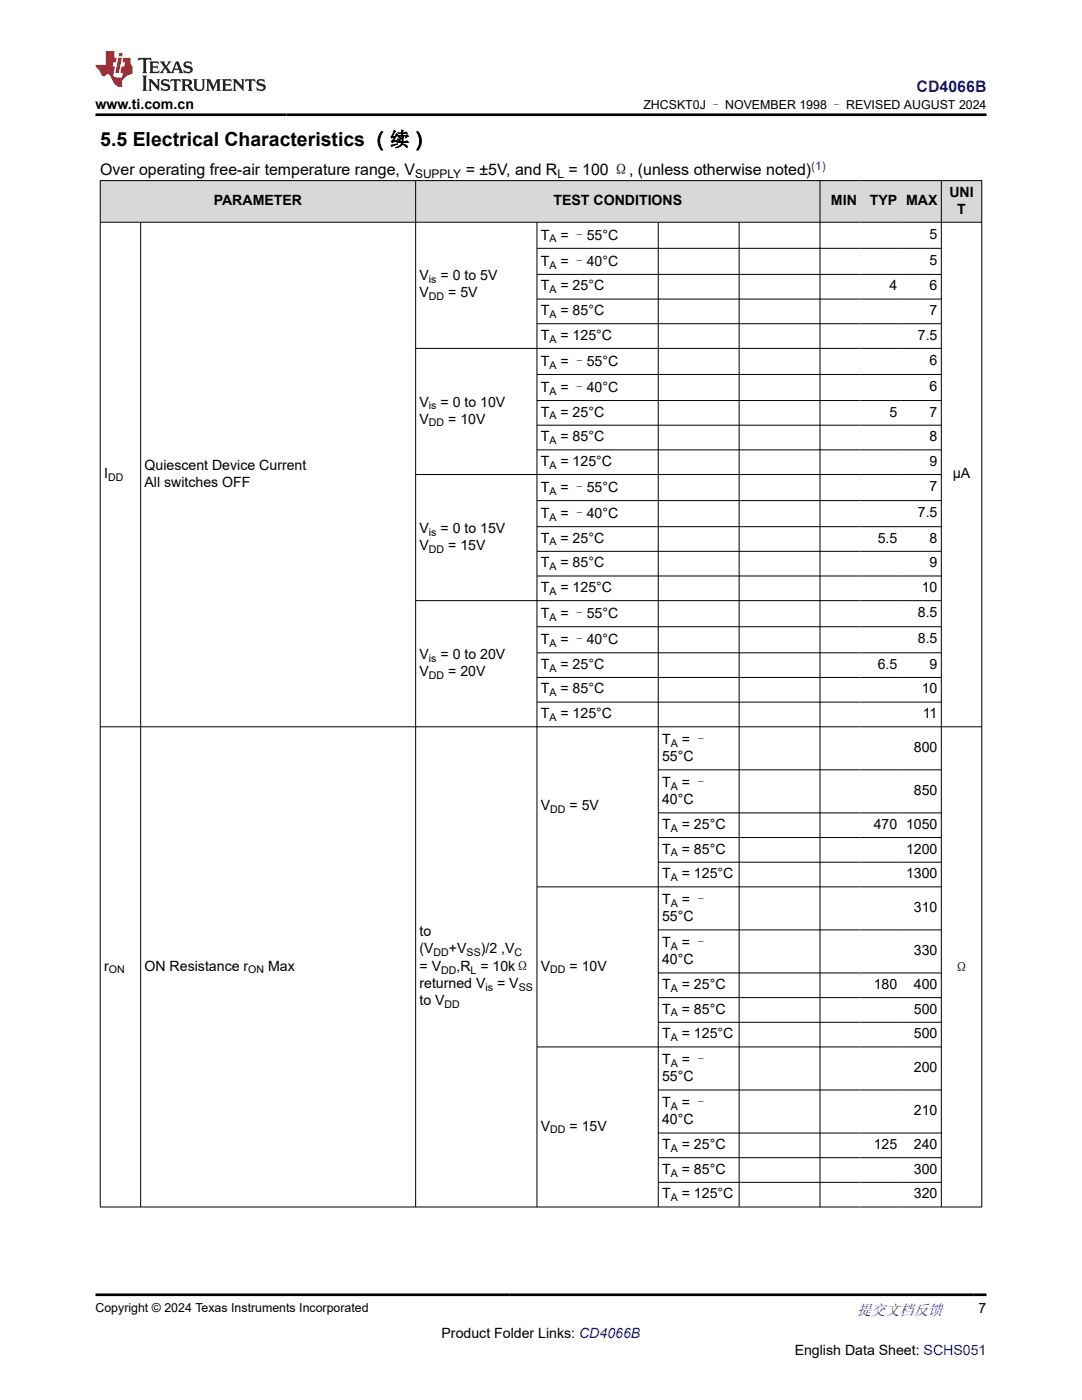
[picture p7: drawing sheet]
<svg xmlns="http://www.w3.org/2000/svg" width="216mm" height="279mm" viewBox="0 0 216 279" stroke-linecap="round" stroke-linejoin="round" font-family="sans-serif">
<g fill="#d8d8d8">
<path d="M20 36h175.9v8.4h-175.9z" fill-rule="evenodd"/>
<path d="M20.1 36.1h62.8v8.2h-62.8z" fill-rule="evenodd"/>
<path d="M83 36.1h80.6v8.2h-80.6z" fill-rule="evenodd"/>
<path d="M163.7 36.1h8v8.2h-8z" fill-rule="evenodd"/>
<path d="M171.7 36.1h8.1v8.2h-8.1z" fill-rule="evenodd"/>
<path d="M179.8 36.1h8v8.2h-8z" fill-rule="evenodd"/>
<path d="M187.9 36.1h7.9v8.2h-7.9z" fill-rule="evenodd"/>
</g>
<g fill="none" stroke="#000" stroke-width=".2">
<path d="M19.9 36h176.1M20 36v204.9M82.9 36v204.9M163.6 36v204.9M187.8 36v204.9M195.9 36v204.9M19.9 44.4h176.1M28.1 44.4v196.5M107.1 44.4v196.5M107.1 49.6h80.8M107.1 54.8h80.8M107.1 59.7h80.8"/>
<path d="M131.3 44.4v196.5M147.5 44.4v196.5M82.9 69.5h105M107.1 64.6h80.8M107.1 74.7h80.8M107.1 79.9h80.8M82.9 94.7h105M107.1 84.9h80.8M107.1 89.8h80.8M107.1 99.9h80.8M82.9 119.9h105M107.1 105.1h80.8"/>
<path d="M107.1 110h80.8M107.1 115h80.8M107.1 125.1h80.8M107.1 130.3h80.8M107.1 135.2h80.8M19.9 145h176.1M107.1 140.1h80.8M131.3 153.6h56.6M107.1 177h80.8M131.3 162.2h56.6M131.3 167.1h56.6M131.3 172.1h56.6"/>
<path d="M131.3 185.6h56.6M131.3 194.2h56.6M131.3 199.1h56.6M107.1 208.9h80.8M131.3 204h56.6M131.3 217.5h56.6M131.3 226.1h56.6M131.3 231h56.6M131.3 236h56.6M19.9 240.9h176.1"/>
</g>
<path d="M27.7 11.6l-.2 .5 .5-.2h.6v.1v2.2l-.2 .4h1l-.2-.4v-2.2v-.1h.5l.5 .2-.1-.5zM29.8 12.3l.2 .4v1.5l-.2 .4h1.9l.1-.6a1.08 1.08 0 0 1-1.3 .2v-.7h.6l.4 .2v-.7l-.4 .2h-.6v-.5l.2-.2a1 1 0 0 1 1 .3l-.1-.5zM31.8 12.3l1 1.1-1 1.2h.9l-.2-.2 .4-.8 .5 .8-.2 .2h1.6l-.2-.2 .1-.5h1l.1 .5-.1 .2h.9l-.2-.3-.8-2h-.5l-1 2.2-.8-1.1 .9-1.1h-.8l.2 .2-.5 .6-.3-.6 .1-.2zM35.2 12.7l.4 1h-.8zM36.8 12.4a.65 .65 0 0 0-.2 .7 .65 .65 0 0 0 .6 .5l.7 .1 .1 .3a.79 .79 0 0 1-.7 .4 .79 .79 0 0 1-.7-.5l.1 .7 .2-.1a.93 .93 0 0 0 1.1 .1 .93 .93 0 0 0 .4-1 1.46 1.46 0 0 0-1.2-.6l-.1-.3a1.09 1.09 0 0 1 1.2 .2l-.2-.6-.1 .1-.6-.2zM28.4 15.1l.2 .4v2.2l-.2 .4h1l-.2-.4v-2.2l.2-.4zM29.6 15.8l.2 .4v1.5l-.2 .4h.8l-.3-.4v-1.3l1.7 1.8v-2l.2-.4h-.8l.2 .2 .1 1.1-1.2-1.3zM32.3 15.9a.65 .65 0 0 0-.2 .8 .65 .65 0 0 0 .7 .4l.6 .2 .1 .2a.79 .79 0 0 1-.7 .4 .79 .79 0 0 1-.7-.5l.1 .7 .2-.1a.93 .93 0 0 0 1.1 .1 .93 .93 0 0 0 .4-.9 1.46 1.46 0 0 0-1.2-.6l-.1-.4a1.09 1.09 0 0 1 1.2 .2l-.2-.6-.1 .1-.6-.1zM34.1 15.8l-.1 .6a.63 .63 0 0 1 .7-.3l.1 1.6-.3 .4h1l-.2-.4v-1.6a.66 .66 0 0 1 .8 .3l-.1-.6zM36.2 15.8l.2 .4v1.5l-.2 .4h.9l-.2-.2v-.7h.5l.1 .2a.79 .79 0 0 0 1.2 .6l-1-.9a.61 .61 0 0 0 .6-.6 .61 .61 0 0 0-.5-.7zM36.9 16.1h.2a.47 .47 0 0 1 .5 .1 .47 .47 0 0 1 .1 .5l-.2 .1-.6 .1zM38.5 15.8l.2 .2a2.27 2.27 0 0 0 .4 2 1.04 1.04 0 0 0 1.7-.7v-1.3l.2-.2h-.8l.2 .4v1.1a.6 .6 0 0 1-.6 .6 .6 .6 0 0 1-.6-.6v-1.1l.3-.4zM41.1 15.8l.2 .4v1.5l-.2 .4h.7l-.2-.4v-1.4l.9 1.9 .8-1.9v1.4l-.2 .4h1l-.3-.4v-1.5l.3-.4h-.8l-.7 1.5-.7-1.5zM44.3 15.8l.2 .4v1.5l-.2 .4h1.9l.1-.6a1.09 1.09 0 0 1-1.3 .2v-.7h.6l.4 .2v-.6l-.4 .2h-.6v-.6l.2-.1a1.01 1.01 0 0 1 1 .3l-.1-.6zM46.4 15.8l.3 .4v1.5l-.3 .4h.8l-.2-.4v-1.3l1.6 1.8v-2l.2-.4h-.7l.2 .2v1.1l-1.2-1.3zM49 15.8l-.1 .6a.63 .63 0 0 1 .8-.3v1.6l-.3 .4h1l-.2-.4v-1.6a.66 .66 0 0 1 .8 .3l-.1-.6zM51.4 15.9a.65 .65 0 0 0-.2 .8 .65 .65 0 0 0 .6 .4l.6 .2 .2 .2a.79 .79 0 0 1-.8 .4 .79 .79 0 0 1-.6-.5l.1 .7 .2-.1a.93 .93 0 0 0 1 .1 .93 .93 0 0 0 .5-.9 1.46 1.46 0 0 0-1.3-.6l-.1-.4a1.09 1.09 0 0 1 1.3 .2l-.2-.6-.2 .1-.5-.1z" fill="#231f20"/>
<path d="M21.1 10.2v2.8h-2.1l.1 .3 .9 1a.95 .95 0 0 0 .9 .9 .59 .59 0 0 1 .6-.4 .59 .59 0 0 1 .5 .4l.4 .7a1.59 1.59 0 0 0 2.1 1.4 1.61 1.61 0 0 1 1-2.3l1-.3-.1-1.5a1.59 1.59 0 0 1-.4-1.7h-1.4l-.2 .9h.5l-.1 .9h-.5l-.2 1v.2l.4 .1-.2 .9h-.6a.73 .73 0 0 1-1.1-.7l.3-1.5h-.5l.2-.9h.5l.2-.9h-.5v-1.3zM23.6 11.5l-.6 3.1h.7l.6-3.1zM23.8 10.6l-.1 .6h.7l.1-.6z" fill="#ed1c24"/>
<path d="M19 22.9h177.8M19 258.4h177.8" fill="none" stroke="#000" stroke-width=".53"/>
<text font-size="3.9" x="20" y="29.1">5.5 Electrical Characteristics （续）</text>
<text font-size="3.2" fill="#00f" x="182.9" y="18.3">CD4066B</text>
<g font-size="3.2">
<text x="20" y="34.9">Over operating free-air temperature range, V</text>
<text x="92.9" y="34.9">= ±5V, and R = 100 Ω, (unless otherwise noted)</text>
</g>
<text font-size="3" fill="#00f" x="171" y="262.4">提交文档反馈</text>
<g font-size="2.8">
<text x="19" y="21.7">www.ti.com.cn</text>
<text x="42.6" y="40.9">PARAMETER</text>
<text x="110.4" y="40.9">TEST CONDITIONS</text>
<text x="165.8" y="40.9">MIN</text>
<text x="173.6" y="40.9">TYP</text>
<text x="180.8" y="40.9">MAX</text>
<text x="189.4" y="39.2">UNI</text>
<text x="107.9" y="47.8">T</text>
<text x="111.8" y="47.8">= –55°C</text>
<text x="185.5" y="47.7">5</text>
<text x="191" y="42.6">T</text>
<text x="107.9" y="53">T</text>
<text x="111.8" y="53">= –40°C</text>
<text x="185.5" y="52.9">5</text>
<text x="83.7" y="59.4">V</text>
<text x="83.7" y="56">V</text>
<text x="87.9" y="56">= 0 to 5V</text>
<text x="89.4" y="59.4">= 5V</text>
<text x="107.9" y="58">T</text>
<text x="111.8" y="58">= 25°C</text>
<text x="177.5" y="58">4</text>
<text x="185.5" y="58">6</text>
<text x="107.9" y="62.9">T</text>
<text x="111.8" y="62.9">= 85°C</text>
<text x="185.5" y="62.9">7</text>
<text x="107.9" y="67.8">T</text>
<text x="111.8" y="67.8">= 125°C</text>
<text x="183.1" y="67.8">7.5</text>
<text x="107.9" y="73">T</text>
<text x="111.8" y="73">= –55°C</text>
<text x="185.5" y="72.9">6</text>
<text x="83.7" y="81.2">V</text>
<text x="87.9" y="81.2">= 0 to 10V</text>
<text x="107.9" y="78.2">T</text>
<text x="107.9" y="83.1">T</text>
<text x="111.8" y="78.2">= –40°C</text>
<text x="111.8" y="83.1">= 25°C</text>
<text x="177.5" y="83.1">5</text>
<text x="185.5" y="78.1">6</text>
<text x="185.5" y="83.1">7</text>
<text x="83.7" y="84.5">V</text>
<text x="89.4" y="84.5">= 10V</text>
<text x="107.9" y="88">T</text>
<text x="111.8" y="88">= 85°C</text>
<text x="185.5" y="88">8</text>
<text x="20.8" y="95.4">I</text>
<text x="28.8" y="93.7">Quiescent Device Current</text>
<text x="107.9" y="93">T</text>
<text x="111.8" y="93">= 125°C</text>
<text x="185.5" y="93">9</text>
<text x="190.1" y="95.4">µA</text>
<text x="28.8" y="97.1">All switches OFF</text>
<text x="107.9" y="98.2">T</text>
<text x="111.8" y="98.2">= –55°C</text>
<text x="185.5" y="98">7</text>
<text x="83.7" y="106.3">V</text>
<text x="87.9" y="106.3">= 0 to 15V</text>
<text x="107.9" y="103.4">T</text>
<text x="111.8" y="103.4">= –40°C</text>
<text x="183.1" y="103.2">7.5</text>
<text x="83.7" y="109.7">V</text>
<text x="89.4" y="109.7">= 15V</text>
<text x="107.9" y="108.3">T</text>
<text x="107.9" y="113.2">T</text>
<text x="111.8" y="108.3">= 25°C</text>
<text x="111.8" y="113.2">= 85°C</text>
<text x="175.1" y="108.3">5.5</text>
<text x="185.5" y="108.3">8</text>
<text x="185.5" y="113.2">9</text>
<text x="107.9" y="118.1">T</text>
<text x="111.8" y="118.1">= 125°C</text>
<text x="183.9" y="118.1">10</text>
<text x="107.9" y="123.3">T</text>
<text x="111.8" y="123.3">= –55°C</text>
<text x="183.1" y="123.2">8.5</text>
<text x="83.7" y="131.5">V</text>
<text x="87.9" y="131.5">= 0 to 20V</text>
<text x="107.9" y="128.6">T</text>
<text x="111.8" y="128.6">= –40°C</text>
<text x="183.1" y="128.4">8.5</text>
<text x="83.7" y="134.9">V</text>
<text x="89.4" y="134.9">= 20V</text>
<text x="107.9" y="133.5">T</text>
<text x="111.8" y="133.5">= 25°C</text>
<text x="175.1" y="133.5">6.5</text>
<text x="185.5" y="133.5">9</text>
<text x="107.9" y="138.4">T</text>
<text x="107.9" y="143.3">T</text>
<text x="111.8" y="138.4">= 85°C</text>
<text x="111.8" y="143.3">= 125°C</text>
<text x="183.9" y="138.4">10</text>
<text x="184.1" y="143.3">11</text>
<text x="132.1" y="148.5">T</text>
<text x="136" y="148.5">= –</text>
<text x="132.1" y="151.9">55°C</text>
<text x="182.4" y="150.1">800</text>
<text x="107.9" y="161.8">V</text>
<text x="113.6" y="161.8">= 5V</text>
<text x="132.1" y="157.1">T</text>
<text x="132.1" y="160.5">40°C</text>
<text x="136" y="157.1">= –</text>
<text x="182.4" y="158.7">850</text>
<text x="132.1" y="165.4">T</text>
<text x="136" y="165.4">= 25°C</text>
<text x="174.3" y="165.4">470</text>
<text x="180.8" y="165.4">1050</text>
<text x="132.1" y="170.3">T</text>
<text x="136" y="170.3">= 85°C</text>
<text x="180.8" y="170.3">1200</text>
<text x="132.1" y="175.3">T</text>
<text x="136" y="175.3">= 125°C</text>
<text x="180.8" y="175.3">1300</text>
<text x="132.1" y="180.5">T</text>
<text x="132.1" y="183.9">55°C</text>
<text x="136" y="180.5">= –</text>
<text x="182.4" y="182">310</text>
<text x="83.7" y="186.8">to</text>
<text x="83.7" y="190.2">(V</text>
<text x="89.6" y="190.2">+V</text>
<text x="95.9" y="190.2">)/2 ,V</text>
<text x="132.1" y="189.1">T</text>
<text x="136" y="189.1">= –</text>
<text x="182.4" y="190.6">330</text>
<text x="20.8" y="193.7">r</text>
<text x="28.8" y="193.7">ON Resistance r</text>
<text x="53.5" y="193.7">Max</text>
<text x="83.7" y="197.2">returned V</text>
<text x="83.7" y="193.8">= V</text>
<text x="91.1" y="193.8">,R = 10kΩ</text>
<text x="99.2" y="197.2">= V</text>
<text x="107.9" y="193.7">V</text>
<text x="113.6" y="193.7">= 10V</text>
<text x="132.1" y="197.4">T</text>
<text x="132.1" y="192.4">40°C</text>
<text x="136" y="197.4">= 25°C</text>
<text x="174.3" y="197.4">180</text>
<text x="182.4" y="197.4">400</text>
<text x="190.5" y="194">Ω</text>
<text x="83.7" y="200.6">to V</text>
<text x="132.1" y="202.3">T</text>
<text x="136" y="202.3">= 85°C</text>
<text x="182.4" y="202.3">500</text>
<text x="132.1" y="207.2">T</text>
<text x="136" y="207.2">= 125°C</text>
<text x="182.4" y="207.2">500</text>
<text x="132.1" y="212.4">T</text>
<text x="132.1" y="215.8">55°C</text>
<text x="136" y="212.4">= –</text>
<text x="182.4" y="214">200</text>
<text x="132.1" y="221">T</text>
<text x="136" y="221">= –</text>
<text x="107.9" y="225.6">V</text>
<text x="113.6" y="225.6">= 15V</text>
<text x="132.1" y="224.4">40°C</text>
<text x="182.4" y="222.6">210</text>
<text x="132.1" y="229.3">T</text>
<text x="136" y="229.3">= 25°C</text>
<text x="174.3" y="229.3">125</text>
<text x="182.4" y="229.3">240</text>
<text x="132.1" y="234.2">T</text>
<text x="132.1" y="239.2">T</text>
<text x="136" y="234.2">= 85°C</text>
<text x="136" y="239.2">= 125°C</text>
<text x="182.4" y="234.2">300</text>
<text x="182.4" y="239.2">320</text>
<text x="195.3" y="262.1">7</text>
<text x="88.1" y="266.9">Product Folder Links: CD4066B</text>
<text x="158.6" y="270.3">English Data Sheet: SCHS051</text>
</g>
<g font-size="2.5">
<text x="128.4" y="21.8">ZHCSKT0J – NOVEMBER 1998 – REVISED AUGUST 2024</text>
<text x="19" y="261.8">Copyright © 2024 Texas Instruments Incorporated</text>
</g>
<g font-size="2.4">
<text x="82.8" y="35.5">SUPPLY</text>
<text x="111.2" y="35.5">L</text>
</g>
<text font-size="2.4" fill="#00f" x="161.9" y="33.8">(1)</text>
<g font-size="2.1">
<text x="109.6" y="48.4">A</text>
<text x="109.6" y="53.6">A</text>
<text x="85.6" y="56.5">is</text>
<text x="85.6" y="59.9">DD</text>
<text x="109.6" y="58.5">A</text>
<text x="109.6" y="63.4">A</text>
<text x="109.6" y="68.4">A</text>
<text x="109.6" y="73.6">A</text>
<text x="85.6" y="81.7">is</text>
<text x="109.6" y="78.8">A</text>
<text x="109.6" y="83.7">A</text>
<text x="85.6" y="85.1">DD</text>
<text x="109.6" y="88.6">A</text>
<text x="21.6" y="96">DD</text>
<text x="109.6" y="93.5">A</text>
<text x="109.6" y="98.7">A</text>
<text x="85.6" y="106.9">is</text>
<text x="109.6" y="103.9">A</text>
<text x="85.6" y="110.3">DD</text>
<text x="109.6" y="108.9">A</text>
<text x="109.6" y="113.8">A</text>
<text x="109.6" y="118.7">A</text>
<text x="109.6" y="123.9">A</text>
<text x="109.6" y="129.1">A</text>
<text x="85.6" y="135.4">DD</text>
<text x="85.6" y="132.1">is</text>
<text x="109.6" y="134">A</text>
<text x="109.6" y="139">A</text>
<text x="109.6" y="143.9">A</text>
<text x="133.8" y="149.1">A</text>
<text x="133.8" y="157.7">A</text>
<text x="109.8" y="162.3">DD</text>
<text x="133.8" y="166">A</text>
<text x="133.8" y="170.9">A</text>
<text x="133.8" y="175.8">A</text>
<text x="133.8" y="181">A</text>
<text x="86.5" y="190.7">DD</text>
<text x="93.1" y="190.7">SS</text>
<text x="102.7" y="190.7">C</text>
<text x="133.8" y="189.6">A</text>
<text x="21.7" y="194.3">ON</text>
<text x="49.5" y="194.3">ON</text>
<text x="88" y="194.4">DD</text>
<text x="93.9" y="194.4">L</text>
<text x="96.9" y="197.8">is</text>
<text x="103.5" y="197.8">SS</text>
<text x="109.8" y="194.3">DD</text>
<text x="133.8" y="197.9">A</text>
<text x="88.7" y="201.2">DD</text>
<text x="133.8" y="202.9">A</text>
<text x="133.8" y="207.8">A</text>
<text x="133.8" y="213">A</text>
<text x="133.8" y="221.6">A</text>
<text x="109.8" y="226.2">DD</text>
<text x="133.8" y="229.9">A</text>
<text x="133.8" y="234.8">A</text>
<text x="133.8" y="239.7">A</text>
</g>
</svg>
